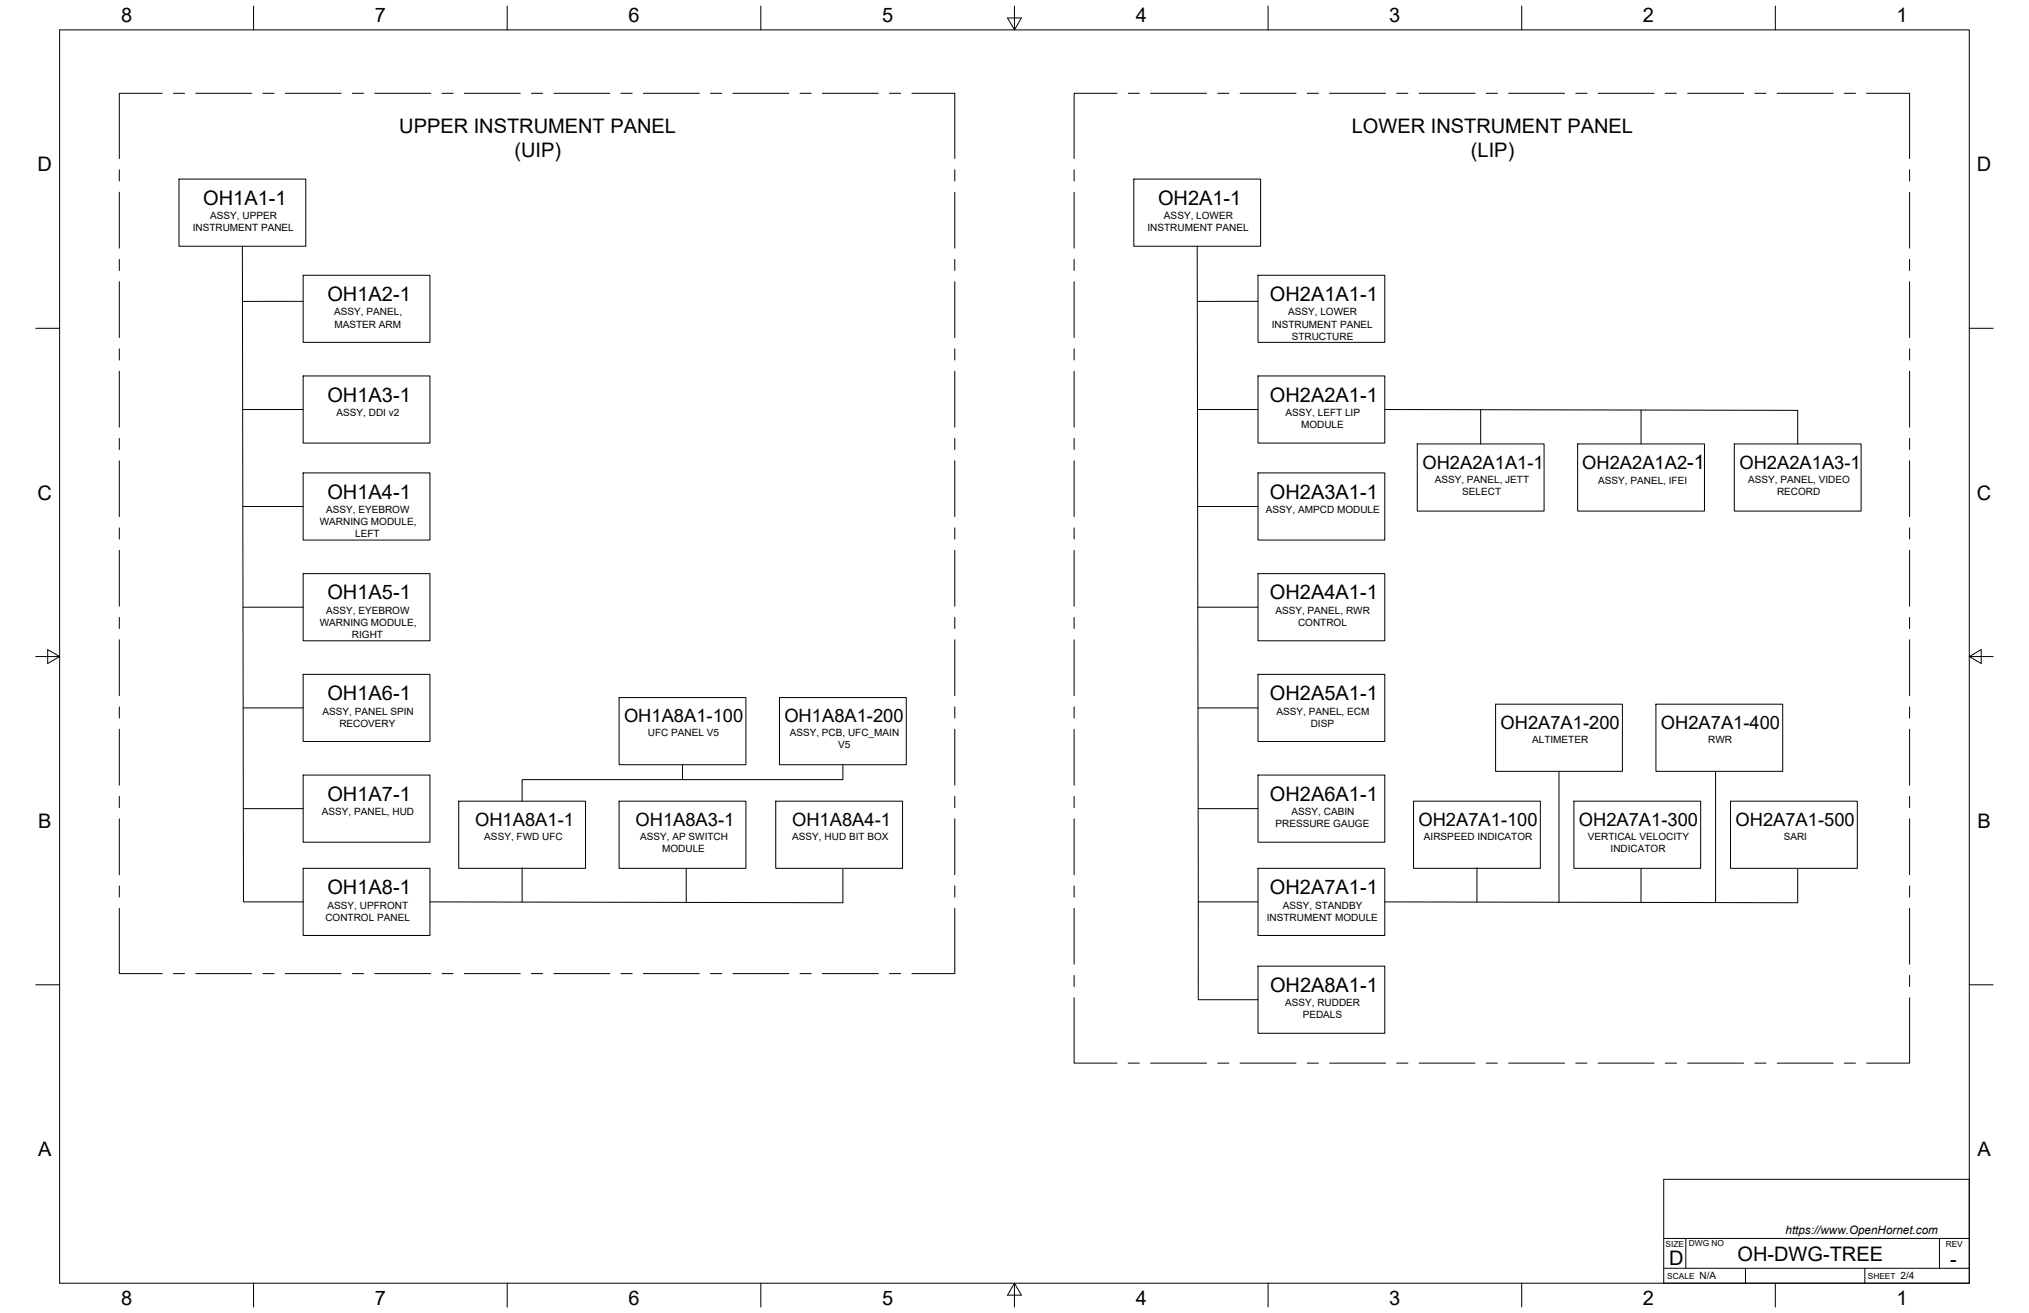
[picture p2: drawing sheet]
<svg xmlns="http://www.w3.org/2000/svg" width="864mm" height="559mm" viewBox="0 0 864 559" stroke-linecap="round" stroke-linejoin="round" font-family="sans-serif">
<!-- layer: Border -->
<g fill="none" stroke="#000" stroke-width=".43">
<path d="M25.4 12.7h812.8v533.4h-812.8zM107.9 2.6v10.1M215.9 2.6v10.1M323.8 2.6v10.1M428.8 7.6h5.9l-2.9 5.1zM431.8 2.6v10.1M539.7 2.6v10.1M647.7 2.6v10.1M755.6 2.6v10.1M15.2 139.7h10.2M838.2 139.7h10.1M15.2 279.4h10.2"/>
<path d="M20.3 276.5l5.1 2.9-5.1 3zM838.2 279.4l5.1-2.9v5.9zM838.2 279.4h10.1M15.2 419.1h10.2M838.2 419.1h10.1M107.9 546.1v10.2M215.9 546.1v10.2M323.8 546.1v10.2M431.8 546.1l2.9 5.1h-5.9zM431.8 546.1v10.2M539.7 546.1v10.2M647.7 546.1v10.2"/>
<path d="M755.6 546.1v10.2"/>
</g>
<!-- layer: Titleblock -->
<path d="M708.1 501.9h130.1v44.2h-130.1zM708.1 539.8h130.1M708.1 527.1h130.1M717.5 527.1v12.7M742.9 539.8v6.3M793.7 539.8v6.3M825.5 527.1v12.7" fill="none" stroke="#000" stroke-width=".43"/>
<!-- layer: Sketch2 -->
<g fill="none" stroke="#000" stroke-width=".43">
<path d="M69 39.7h-18.2v27.8M73.8 39.7h4.8M83.3 39.7h23.8M111.9 39.7h4.8M121.4 39.7h23.8M150 39.7h4.8M159.5 39.7h23.8M188.1 39.7h4.8M197.6 39.7h23.8M226.2 39.7h4.8M235.7 39.7h23.8M264.3 39.7h4.8"/>
<path d="M273.8 39.7h23.8M302.4 39.7h4.8M311.9 39.7h23.8M340.5 39.7h4.8M350 39.7h23.8M378.6 39.7h4.8M388.1 39.7h18.3v27.8M475.4 39.7h-18.2v27.8M480.2 39.7h4.7M489.7 39.7h23.8M518.3 39.7h4.7M527.8 39.7h23.8"/>
<path d="M556.4 39.7h4.7M565.9 39.7h23.8M594.5 39.7h4.7M604 39.7h23.8M632.6 39.7h4.7M642.1 39.7h23.8M670.7 39.7h4.7M680.2 39.7h23.8M708.8 39.7h4.7M718.3 39.7h23.8M746.9 39.7h4.7M756.4 39.7h23.8"/>
<path d="M785 39.7h4.7M794.5 39.7h18.3v27.8M50.8 72.3v4.7M76.2 76.2h54v28.6h-54zM406.4 72.3v4.7M457.2 72.3v4.7M482.6 76.2h54v28.6h-54zM812.8 72.3v4.7M50.8 81.8v23.8M406.4 81.8v23.8M457.2 81.8v23.8M812.8 81.8v23.8"/>
<path d="M50.8 110.4v4.7M50.8 119.9v23.8M103.2 104.8l.4 279h25.4M129 117.2h54v28.5h-54zM406.4 110.4v4.7M406.4 119.9v23.8M457.2 110.4v4.7M457.2 119.9v23.8M509.6 104.8l.4 279M535.4 117.2h54v28.5h-54zM812.8 110.4v4.7M812.8 119.9v23.8"/>
<path d="M129 128.2l-25.8 .1M535.4 128.2l-25.8 .1M50.8 148.5v4.7M50.8 158v23.8M129 160h54v28.6h-54zM406.4 148.5v4.7M406.4 158v23.8M457.2 148.5v4.7M457.2 158v23.8M535.4 160h54v28.6h-54zM812.8 148.5v4.7M812.8 158v23.8"/>
<path d="M103.3 174.3h25.7M509.7 174.3h25.7M589.4 174.3l175.8 .3v14.3M630.2 174.4v14.5M698.5 174.5v14.4M50.8 186.6v4.7M50.8 196.1v23.8M406.4 186.6v4.7M406.4 196.1v23.8M457.2 186.6v4.7M457.2 196.1v23.8M603.2 188.9h54v28.6h-54z"/>
<path d="M671.5 188.9h54v28.6h-54zM738.2 188.9h53.9v28.6h-53.9zM812.8 186.6v4.7M812.8 196.1v23.8M103.4 215.6h25.6M129 201.3h54v28.5h-54zM509.8 215.6h25.6M535.4 201.3h54v28.5h-54zM50.8 224.7v4.7M50.8 234.2v23.8M406.4 224.7v4.7M406.4 234.2v23.8"/>
<path d="M457.2 224.7v4.7M457.2 234.2v23.8M812.8 224.7v4.7M812.8 234.2v23.8M103.4 258.4h25.6M129 244.1h54v28.6h-54zM509.8 258.4h25.6M535.4 244.1h54v28.6h-54zM50.8 262.8v4.7M50.8 272.3v23.8M406.4 262.8v4.7M406.4 272.3v23.8"/>
<path d="M457.2 262.8v4.7M457.2 272.3v23.8M812.8 262.8v4.7M812.8 272.3v23.8M129 287h54v28.6h-54zM263.5 296.9h54v28.6h-54zM331.8 296.9h53.9v28.6h-53.9zM535.4 287h54v28.6h-54zM636.6 299.7h53.9v28.6h-53.9zM704.8 299.7h54v28.6h-54zM50.8 300.8v4.8M50.8 310.4v23.8"/>
<path d="M103.5 301.3h25.5M406.4 300.8v4.8M406.4 310.4v23.8M457.2 300.8v4.8M457.2 310.4v23.8M509.9 301.3h25.5M812.8 300.8v4.8M812.8 310.4v23.8M50.8 338.9v4.8M129 329.9h54v28.5h-54zM290.5 325.5v6.3M358.8 325.5v6.3h-136.6v9.2"/>
<path d="M406.4 338.9v4.8M457.2 338.9v4.8M535.4 329.9h54v28.5h-54zM663.6 328.3v55.7M730.2 328.3v55.8M812.8 338.9v4.8M50.8 348.5v23.8M103.6 344.1h25.4M195.2 341h54v28.5h-54zM263.5 341h54v28.5h-54zM330.2 341h54v28.5h-54zM406.4 348.5v23.8"/>
<path d="M457.2 348.5v23.8M510 344.1h25.4M601.6 341h54v28.5h-54zM669.9 341h54v28.5h-54zM736.6 341h53.9v28.5h-53.9zM812.8 348.5v23.8M50.8 377v4.8M129 369.5h54v28.6h-54zM222.2 369.3v14.6M292.1 369.6v14.4M358.8 369.9v14.3l-175.8-.4M406.4 377v4.8"/>
<path d="M457.2 377v4.8M535.4 369.5h54v28.6h-54zM628.6 369.3v14.6M698.5 369.6v14.4M765.2 369.9v14.3l-175.8-.4M812.8 377v4.8M50.8 386.6v27.8h18.2M406.4 386.6v27.8h-18.3M457.2 386.6v23.8M510 383.8h25.4M510 383.8v41.7h25.4M812.8 386.6v23.8"/>
<path d="M73.8 414.4h4.8M83.3 414.4h23.8M111.9 414.4h4.8M121.4 414.4h23.8M150 414.4h4.8M159.5 414.4h23.8M188.1 414.4h4.8M197.6 414.4h23.8M226.2 414.4h4.8M235.7 414.4h23.8M264.3 414.4h4.8M273.8 414.4h23.8"/>
<path d="M302.4 414.4h4.8M311.9 414.4h23.8M340.5 414.4h4.8M350 414.4h23.8M378.6 414.4h4.8M457.2 415.1v4.8M535.4 411.2h54v28.6h-54zM812.8 415.1v4.8M457.2 424.7v27.8h18.2M812.8 424.7v27.8h-18.3M480.2 452.5h4.7M489.7 452.5h23.8"/>
<path d="M518.3 452.5h4.7M527.8 452.5h23.8M556.4 452.5h4.7M565.9 452.5h23.8M594.5 452.5h4.7M604 452.5h23.8M632.6 452.5h4.7M642.1 452.5h23.8M670.7 452.5h4.7M680.2 452.5h23.8M708.8 452.5h4.7M718.3 452.5h23.8"/>
<path d="M746.9 452.5h4.7M756.4 452.5h23.8M785 452.5h4.7"/>
</g>
<g font-size="8.5">
<text x="51.6" y="9.4">8</text>
<text x="159.5" y="9.4">7</text>
<text x="267.5" y="9.4">6</text>
<text x="375.4" y="9.3">5</text>
<text x="483.4" y="9.4">4</text>
<text x="591.3" y="9.4">3</text>
<text x="699.3" y="9.4">2</text>
<text x="807.2" y="9.4">1</text>
<text x="169.9" y="56.6">UPPER INSTRUMENT PANEL</text>
<text x="575.4" y="56.6">LOWER INSTRUMENT PANEL</text>
<text x="219" y="66.8">(UIP)</text>
<text x="626.1" y="66.9">(LIP)</text>
<text x="16" y="72.9">D</text>
<text x="841.4" y="72.9">D</text>
<text x="86.5" y="87.2">OH1A1-1</text>
<text x="492.9" y="87.2">OH2A1-1</text>
<text x="139.4" y="128.1">OH1A2-1</text>
<text x="540.5" y="128.1">OH2A1A1-1</text>
<text x="139.4" y="171">OH1A3-1</text>
<text x="540.5" y="171">OH2A2A1-1</text>
<text x="16" y="212.6">C</text>
<text x="139.4" y="212.2">OH1A4-1</text>
<text x="540.5" y="212.2">OH2A3A1-1</text>
<text x="841.4" y="212.6">C</text>
<text x="139.4" y="255.1">OH1A5-1</text>
<text x="540.5" y="255.1">OH2A4A1-1</text>
<text x="139.4" y="298">OH1A6-1</text>
<text x="540.5" y="298">OH2A5A1-1</text>
<text x="139.4" y="340.8">OH1A7-1</text>
<text x="540.5" y="340.8">OH2A6A1-1</text>
<text x="16.2" y="352.3">B</text>
<text x="841.7" y="352.3">B</text>
<text x="139.4" y="380.5">OH1A8-1</text>
<text x="540.5" y="380.5">OH2A7A1-1</text>
<text x="540.6" y="422.1">OH2A8A1-1</text>
<text x="16.2" y="492">A</text>
<text x="841.7" y="492">A</text>
<text x="710.4" y="538.4">D</text>
<text x="739.5" y="536.7">OH-DWG-TREE</text>
<text x="830.1" y="538.8">-</text>
<text x="51.6" y="555.5">8</text>
<text x="159.5" y="555.5">7</text>
<text x="267.5" y="555.5">6</text>
<text x="375.4" y="555.4">5</text>
<text x="483.4" y="555.5">4</text>
<text x="591.3" y="555.5">3</text>
<text x="699.3" y="555.5">2</text>
<text x="807.2" y="555.5">1</text>
</g>
<g font-size="7.8">
<text x="605.4" y="199.4">OH2A2A1A1-1</text>
<text x="673.4" y="199.8">OH2A2A1A2-1</text>
<text x="740.4" y="199.4">OH2A2A1A3-1</text>
<text x="265.6" y="307.3">OH1A8A1-100</text>
<text x="333.9" y="307.3">OH1A8A1-200</text>
<text x="638.7" y="310.2">OH2A7A1-200</text>
<text x="706.9" y="310.2">OH2A7A1-400</text>
<text x="202.2" y="351.4">OH1A8A1-1</text>
<text x="270.5" y="351.4">OH1A8A3-1</text>
<text x="337.2" y="351.4">OH1A8A4-1</text>
<text x="603.7" y="351.4">OH2A7A1-100</text>
<text x="672" y="351.4">OH2A7A1-300</text>
<text x="738.7" y="351.4">OH2A7A1-500</text>
</g>
<text font-size="5" x="760" y="525.2">https://www.OpenHornet.com</text>
<g font-size="4.3">
<text x="89.5" y="93.3">ASSY, UPPER</text>
<text x="495.4" y="93.3">ASSY, LOWER</text>
<text x="82" y="98.5">INSTRUMENT PANEL</text>
<text x="488.4" y="98.5">INSTRUMENT PANEL</text>
<text x="142.3" y="134.3">ASSY, PANEL,</text>
<text x="548.3" y="134.3">ASSY, LOWER</text>
<text x="142.3" y="139.4">MASTER ARM</text>
<text x="541.3" y="139.4">INSTRUMENT PANEL</text>
<text x="549.8" y="144.5">STRUCTURE</text>
<text x="143.3" y="177.1">ASSY, DDI v2</text>
<text x="547.2" y="177.1">ASSY, LEFT LIP</text>
<text x="553.8" y="182.3">MODULE</text>
<text x="610.6" y="205.4">ASSY, PANEL, JETT</text>
<text x="680.2" y="206">ASSY, PANEL, IFEI</text>
<text x="744.1" y="205.4">ASSY, PANEL, VIDEO</text>
<text x="622.4" y="210.5">SELECT</text>
<text x="756.4" y="210.5">RECORD</text>
<text x="138.8" y="218.4">ASSY, EYEBROW</text>
<text x="538.8" y="218.4">ASSY, AMPCD MODULE</text>
<text x="136.1" y="223.5">WARNING MODULE,</text>
<text x="151.2" y="228.6">LEFT</text>
<text x="138.8" y="261.3">ASSY, EYEBROW</text>
<text x="542.8" y="261.3">ASSY, PANEL, RWR</text>
<text x="136.1" y="266.4">WARNING MODULE,</text>
<text x="552.5" y="266.4">CONTROL</text>
<text x="149.8" y="271.5">RIGHT</text>
<text x="137.3" y="304.1">ASSY, PANEL SPIN</text>
<text x="543.3" y="304.1">ASSY, PANEL, ECM</text>
<text x="144.4" y="309.2">RECOVERY</text>
<text x="557.9" y="309.2">DISP</text>
<text x="275.8" y="313.3">UFC PANEL V5</text>
<text x="336.1" y="313.3">ASSY, PCB, UFC_MAIN</text>
<text x="652.1" y="316.1">ALTIMETER</text>
<text x="727.1" y="316.1">RWR</text>
<text x="356.7" y="318.4">V5</text>
<text x="137" y="347">ASSY, PANEL, HUD</text>
<text x="549.7" y="347">ASSY, CABIN</text>
<text x="542.9" y="352.1">PRESSURE GAUGE</text>
<text x="206.1" y="357.4">ASSY, FWD UFC</text>
<text x="272.5" y="357.4">ASSY, AP SWITCH</text>
<text x="337.2" y="357.4">ASSY, HUD BIT BOX</text>
<text x="606.1" y="357.4">AIRSPEED INDICATOR</text>
<text x="675.9" y="357.4">VERTICAL VELOCITY</text>
<text x="759.2" y="357.4">SARI</text>
<text x="281.8" y="362.5">MODULE</text>
<text x="685.5" y="362.5">INDICATOR</text>
<text x="139.4" y="386.7">ASSY, UPFRONT</text>
<text x="546" y="386.7">ASSY, STANDBY</text>
<text x="138.5" y="391.8">CONTROL PANEL</text>
<text x="539.2" y="391.8">INSTRUMENT MODULE</text>
<text x="547" y="428.3">ASSY, RUDDER</text>
<text x="554.5" y="433.4">PEDALS</text>
<text x="723.4" y="544.5">N/A</text>
<text x="809" y="544.5">2/4</text>
</g>
<g font-size="3.5">
<text x="708.9" y="530.9">SIZE</text>
<text x="718.9" y="530.5">DWG NO</text>
<text x="828.2" y="530.9">REV</text>
<text x="709.6" y="544.2">SCALE</text>
<text x="795" y="544.2">SHEET</text>
</g>
</svg>
